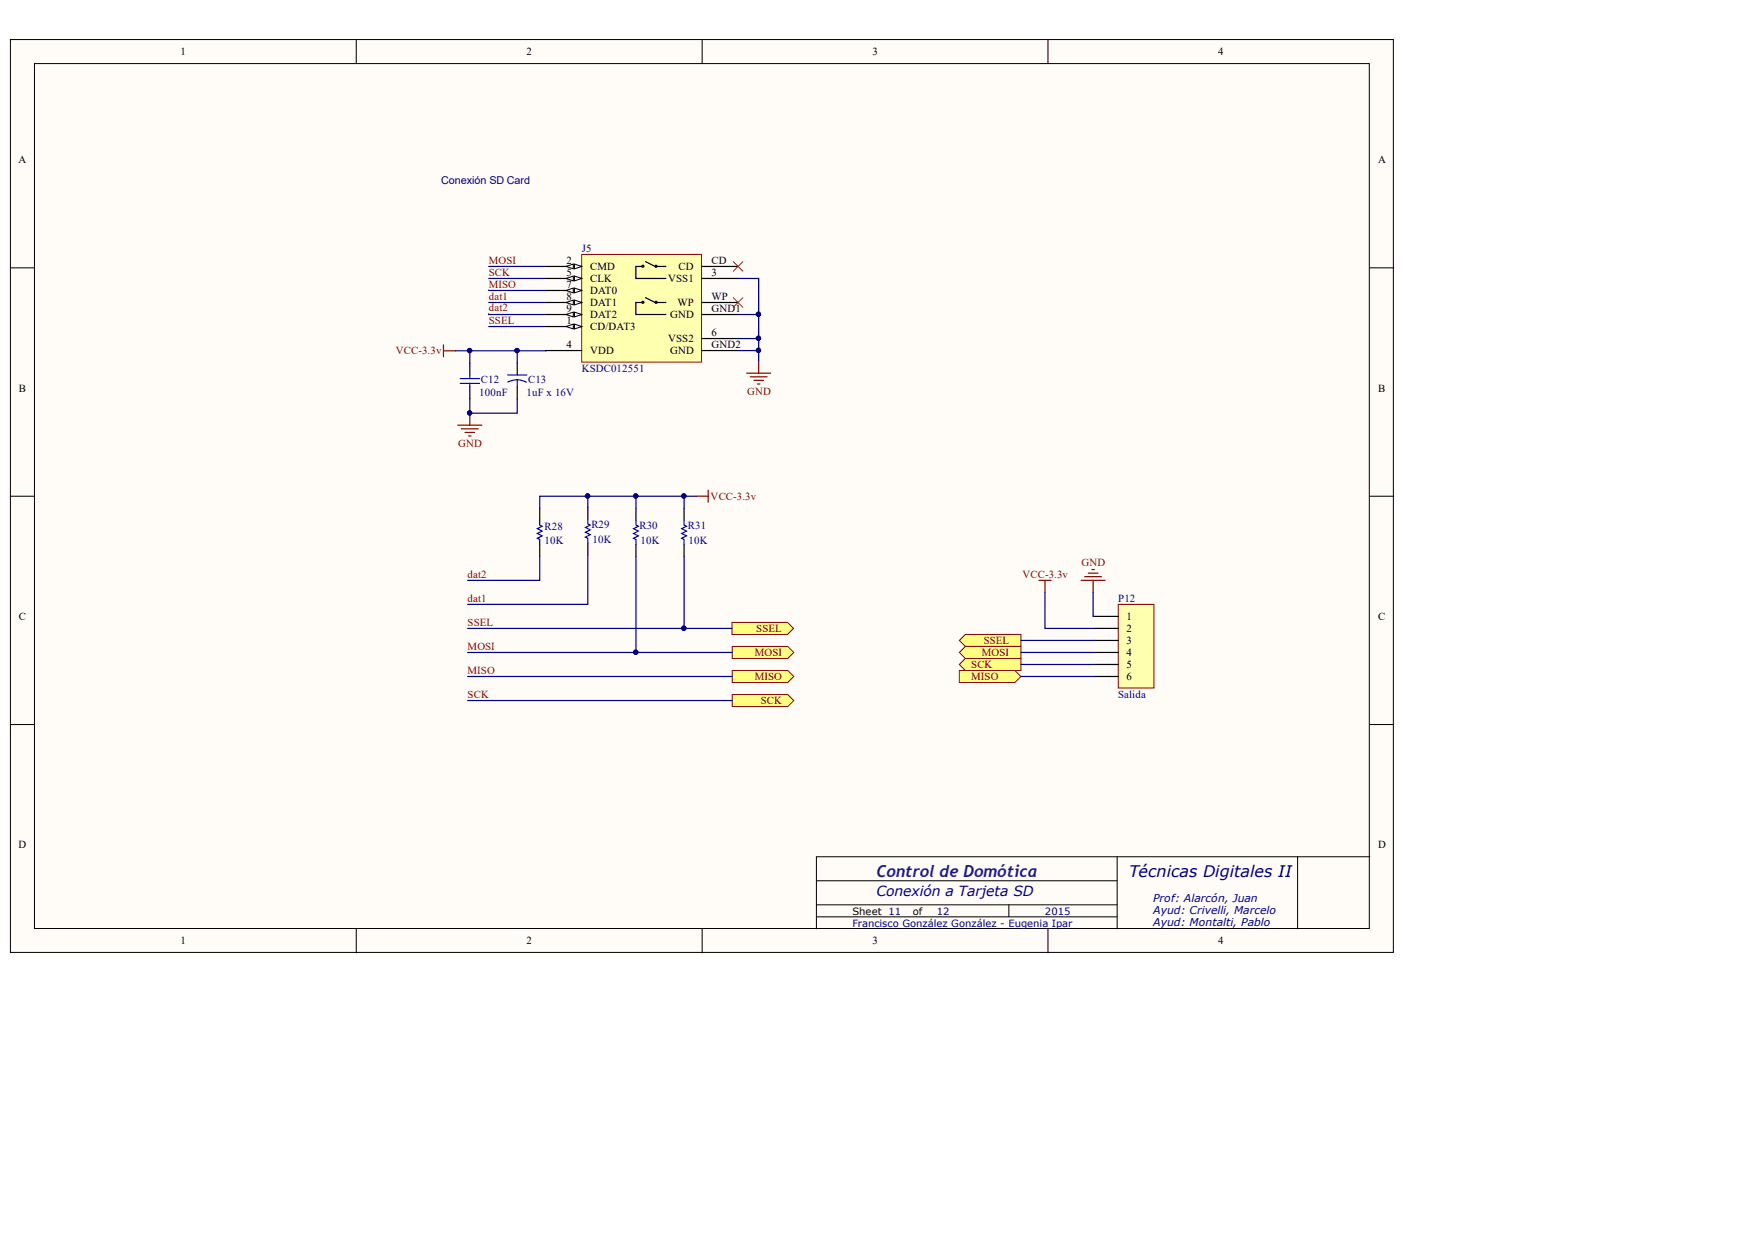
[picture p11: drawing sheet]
<svg xmlns="http://www.w3.org/2000/svg" width="371mm" height="262mm" viewBox="0 0 371 262" stroke-linecap="round" stroke-linejoin="round" font-family="sans-serif">
<g fill="#fffcf8" stroke="#000" stroke-width=".21">
<path d="M2.2 8.4h291.9v192.7h-291.9z"/>
<path d="M7.3 13.4h281.8v182.7h-281.8z"/>
</g>
<g fill="none" stroke="#000" stroke-width=".21">
<path d="M75.2 8.4v5M148.2 8.4v5M221.2 8.4v5M2.2 56.6h5.1M289.2 56.6h5M2.2 104.8h5.1M289.2 104.8h5M2.2 153h5.1M289.2 153h5M75.2 196.1v5.1M148.2 196.1v5.1M172.3 186h63.5"/>
<path d="M172.3 193.6h63.5M172.3 191.1h63.5M213 191.1v2.5M221.2 196.1v5.1M235.8 180.9v15.2M273.9 180.9h-101.6v15.2M289.2 180.9h-15.3v15.2"/>
</g>
<path d="M122.8 53.7h25.3v22.8h-25.3z" fill="#ffffb0" stroke="#800000" stroke-width=".21"/>
<path d="M115.2 58.8h7.6" fill="none" stroke="#000" stroke-width=".25"/>
<g fill="#fffcf8" stroke="#000" stroke-width=".21">
<path d="M121.3 58.3l1.5 .5-1.5 .5z"/>
<path d="M119.5 58.8l1.5-.5v1z"/>
</g>
<path d="M115.2 56.3h7.6" fill="none" stroke="#000" stroke-width=".25"/>
<g fill="#fffcf8" stroke="#000" stroke-width=".21">
<path d="M121.3 55.8l1.5 .5-1.5 .5z"/>
<path d="M119.5 56.3l1.5-.5v1z"/>
</g>
<path d="M115.2 66.4h7.6" fill="none" stroke="#000" stroke-width=".25"/>
<g fill="#fffcf8" stroke="#000" stroke-width=".21">
<path d="M121.3 65.9l1.5 .5-1.5 .5z"/>
<path d="M119.5 66.4l1.5-.5v1z"/>
</g>
<path d="M148.2 58.8h7.6M115.2 74h7.6M115.2 63.9h7.6" fill="none" stroke="#000" stroke-width=".25"/>
<g fill="#fffcf8" stroke="#000" stroke-width=".21">
<path d="M121.3 63.4l1.5 .5-1.5 .5z"/>
<path d="M119.5 63.9l1.5-.5v1z"/>
</g>
<path d="M115.2 61.3h7.6" fill="none" stroke="#000" stroke-width=".25"/>
<g fill="#fffcf8" stroke="#000" stroke-width=".21">
<path d="M121.3 60.8l1.5 .5-1.5 .5z"/>
<path d="M119.5 61.3l1.5-.5v1z"/>
</g>
<path d="M115.2 68.9h7.6" fill="none" stroke="#000" stroke-width=".25"/>
<g fill="#fffcf8" stroke="#000" stroke-width=".21">
<path d="M121.3 68.4l1.5 .5-1.5 .6z"/>
<path d="M119.5 68.9l1.5-.5v1.1z"/>
</g>
<g fill="none" stroke="#000" stroke-width=".25">
<path d="M135.5 56.3h-1.3v2.5h6.4M136.3 55.2l2 1.1M138.8 56.3h1.8M148.2 56.3h7.6M99.2 76.6v2.6M109.2 76.6v2.6M135.5 63.9h-1.3v2.5h6.4M136.3 62.9l2 1M138.8 63.9h1.8M148.2 71.5h7.6M148.2 66.4h7.6M148.2 74h7.6"/>
<path d="M148.2 63.9h7.6M99.2 81.7v2.6M109.2 81.7v2.6M113.9 107.3v2.6M113.9 114.9v2.6M124.1 107.1v2.5M124.1 114.7v2.5M134.3 107.3v2.6M134.3 114.9v2.6M144.4 107.3v2.6M144.4 114.9v2.6"/>
<circle cx="135.7" cy="56.2" r=".21"/>
<circle cx="138.5" cy="56.2" r=".21"/>
<circle cx="135.7" cy="63.8" r=".21"/>
<circle cx="138.5" cy="63.8" r=".21"/>
</g>
<path d="M103.2 56.3h12M103.2 58.8h12M155.8 58.8h4.4v7.6h-4.4M103.2 61.3h12M103.2 66.3v.1h12M103.2 68.9h12M103.2 63.9h12M155.8 74h4.4v2.3M160.2 66.4v5.1h-4.4M160.2 71.5v2.5M99.2 84.3v2.9h10v-2.9M113.9 117.5v5h-15.2" fill="none" stroke="#000080" stroke-width=".25"/>
<g fill="none" stroke="#800000" stroke-width=".25">
<path d="M93.6 72.8v2.5M93.6 74.1h2.6M157.6 78.8h5.1M158.4 79.6h3.5M160.2 76.3v2.5M96.6 89.8h5.1M97.4 90.5h3.6M98.2 91.3h2M98.9 92.1h.5M99.2 87.2v2.6M159.1 80.3h2.1M159.9 81.1h.5"/>
<path d="M147 104.8h2.5M149.5 103.5v2.5"/>
</g>
<g fill="#000080" stroke="#000080" stroke-width=".21">
<circle cx="160.1" cy="71.4" r=".46"/>
<circle cx="99.1" cy="87.2" r=".46"/>
<circle cx="160.1" cy="66.4" r=".46"/>
<circle cx="160.1" cy="74" r=".46"/>
</g>
<path d="M97.2 79.9h4M99.2 79.2v.7M107.2 79.2h4M97.2 81h4M99.2 81v.7M109.2 80.2l1.2 .2 .7 .3M109.2 80.2l-1.2 .2-.8 .3M109.2 80.2v1.5M113.9 109.9v1l.5 .2-1 .5 1 .5-1 .5 1 .6-1 .5 .5 .2v1M124.1 109.6v1l.5 .3-1 .5 1 .5-1 .5 1 .5-1 .5 .5 .3v1M134.3 109.9v1l.5 .2-1.1 .5 1.1 .5-1.1 .5 1.1 .6-1.1 .5 .6 .2v1M144.4 109.9v1l.5 .2-1 .5 1 .5-1 .5 1 .6-1 .5 .5 .2v1" fill="none" stroke="#00f" stroke-width=".25"/>
<path d="M154.8 55.2l2 2.1M156.8 55.2l-2 2.1M154.8 62.9l2 2M156.8 62.9l-2 2" fill="none" stroke="#f00" stroke-width=".21"/>
<g fill="#ffff80" stroke="#800000" stroke-width=".21">
<path d="M154.5 131.4h11.8l1.2 1.3-1.2 1.3h-11.8z" fill-rule="evenodd"/>
<path d="M154.6 136.5h11.7l1.3 1.3-1.3 1.2h-11.7z" fill-rule="evenodd"/>
<path d="M154.6 141.6h11.7l1.3 1.2-1.3 1.3h-11.7z" fill-rule="evenodd"/>
<path d="M154.6 146.7h11.7l1.3 1.2-1.3 1.3h-11.7z" fill-rule="evenodd"/>
</g>
<path d="M236.1 127.6h7.5v17.7h-7.5z" fill="#ffffb0" stroke="#800000" stroke-width=".21"/>
<path d="M231 130.2h5.1M231 132.7h5.1M231 135.2h5.1M231 137.8h5.1M231 140.3h5.1M231 142.8h5.1" fill="none" stroke="#000" stroke-width=".25"/>
<g fill="#ffff80" stroke="#800000" stroke-width=".21">
<path d="M202.5 135.2l1.3-1.2h11.7v2.5h-11.7z" fill-rule="evenodd"/>
<path d="M202.5 137.8l1.3-1.3h11.7v2.5h-11.7z" fill-rule="evenodd"/>
<path d="M202.5 141.6h11.8l1.2 1.2-1.2 1.3h-11.8z" fill-rule="evenodd"/>
<path d="M202.5 140.3l1.3-1.3h11.7v2.6h-11.7z" fill-rule="evenodd"/>
</g>
<path d="M219.3 122.5h2.6M220.6 122.5v2.6M228.2 122.5h5.1M229 121.8h3.5M229.7 121h2.1M230.5 120.3h.5M230.8 122.5v2.6" fill="none" stroke="#800000" stroke-width=".25"/>
<g fill="none" stroke="#000080" stroke-width=".25">
<path d="M96.2 74.1h13v2.5M99.2 74.1v2.5M115.2 74l-6 .1M124.1 104.8h10.2v2.5M124.1 107.1v-2.3h-10.2v2.5M124.1 117.2v10.4h-25.4M134.3 104.8h10.1M134.3 117.5v20.3M144.4 117.5v15.2h10.1M147 104.8h-2.6v2.5M98.7 137.8h55.9M98.7 132.7h45.7"/>
<path d="M215.5 135.2h15.5M215.5 137.8h15.5M220.6 125.1v7.6h10.4M230.8 125.1v5.1h.2M98.7 142.8h55.9M98.7 147.9h55.9M215.5 142.8h15.5M215.5 140.3h15.5"/>
</g>
<g fill="#000080" stroke="#000080" stroke-width=".21">
<circle cx="109.1" cy="74" r=".46"/>
<circle cx="99.1" cy="74" r=".46"/>
<circle cx="144.4" cy="104.7" r=".46"/>
<circle cx="134.2" cy="104.7" r=".46"/>
<circle cx="124" cy="104.7" r=".46"/>
<circle cx="144.4" cy="132.7" r=".46"/>
<circle cx="134.2" cy="137.7" r=".46"/>
</g>
<text font-size="3.5" fill="#33008e" x="185" y="185.2">Control de Domótica</text>
<text font-size="3.4" fill="#000080" x="238.3" y="185.2">Técnicas Digitales II</text>
<text font-size="3" fill="#000080" x="185" y="189.2">Conexión a Tarjeta SD</text>
<g font-size="2.3">
<text x="38.1" y="11.7">1</text>
<text x="111.1" y="11.7">2</text>
<text x="184.2" y="11.7">3</text>
<text x="257.2" y="11.7">4</text>
<text x="3.9" y="34.5">A</text>
<text x="290.9" y="34.5">A</text>
<text x="119.6" y="58.3">5</text>
<text x="119.6" y="55.8">2</text>
<text x="124.6" y="59.6">CLK</text>
<text x="124.6" y="57">CMD</text>
<text x="141.1" y="59.6">VSS1</text>
<text x="143.3" y="57">CD</text>
<text x="150.2" y="58.3">3</text>
<text x="150.2" y="55.8">CD</text>
<text x="119.6" y="65.9">9</text>
<text x="119.6" y="63.4">8</text>
<text x="119.6" y="60.8">7</text>
<text x="124.6" y="64.6">DAT1</text>
<text x="124.6" y="62.1">DAT0</text>
<text x="143" y="64.6">WP</text>
<text x="150.2" y="65.9">GND1</text>
<text x="150.2" y="63.4">WP</text>
<text x="119.6" y="68.4">1</text>
<text x="124.6" y="67.2">DAT2</text>
<text x="124.6" y="69.7">CD/DAT3</text>
<text x="141.5" y="67.2">GND</text>
<text x="150.2" y="71">6</text>
<text x="119.6" y="73.5">4</text>
<text x="124.6" y="74.8">VDD</text>
<text x="141.1" y="72.2">VSS2</text>
<text x="141.5" y="74.8">GND</text>
<text x="150.2" y="73.5">GND2</text>
<text x="4" y="82.7">B</text>
<text x="290.9" y="82.7">B</text>
<text x="4" y="130.9">C</text>
<text x="237.8" y="130.9">1</text>
<text x="290.9" y="130.9">C</text>
<text x="237.8" y="133.5">2</text>
<text x="237.8" y="136">3</text>
<text x="237.8" y="138.5">4</text>
<text x="237.8" y="141.1">5</text>
<text x="237.8" y="143.6">6</text>
<text x="3.9" y="179.2">D</text>
<text x="290.9" y="179.2">D</text>
<text x="38.1" y="199.4">1</text>
<text x="111.1" y="199.4">2</text>
<text x="184.2" y="199.4">3</text>
<text x="257.2" y="199.4">4</text>
</g>
<g font-size="2.3" fill="#000080">
<text x="93.1" y="38.9">Conexión SD Card</text>
<text x="122.8" y="53.2">J5</text>
<text x="101.2" y="83.7">100nF</text>
<text x="101.5" y="80.9">C12</text>
<text x="111.1" y="83.7">1uF x 16V</text>
<text x="111.5" y="80.9">C13</text>
<text x="122.8" y="78.6">KSDC012551</text>
<text x="114.9" y="111.8">R28</text>
<text x="124.8" y="111.4">R29</text>
<text x="135" y="111.7">R30</text>
<text x="145.2" y="111.7">R31</text>
<text x="114.9" y="115">10K</text>
<text x="125.1" y="114.7">10K</text>
<text x="135.2" y="114.8">10K</text>
<text x="145.4" y="114.8">10K</text>
<text x="236.1" y="127.1">P12</text>
<text x="236.1" y="147.4">Salida</text>
<text x="243.4" y="190.6">Prof: Alarcón, Juan</text>
<text x="243.4" y="193.1">Ayud: Crivelli, Marcelo</text>
<text x="243.4" y="195.6">Ayud: Montalti, Pablo</text>
</g>
<g font-size="2.3" fill="#800000">
<text x="103.2" y="55.8">MOSI</text>
<text x="103.2" y="58.3">SCK</text>
<text x="103.2" y="60.7">MISO</text>
<text x="103.2" y="63.4">dat1</text>
<text x="103.2" y="65.7">dat2</text>
<text x="103.2" y="68.4">SSEL</text>
<text x="83.6" y="74.8">VCC-3.3v</text>
<text x="157.7" y="83.4">GND</text>
<text x="96.7" y="94.4">GND</text>
<text x="150" y="105.6">VCC-3.3v</text>
<text x="228.3" y="119.5">GND</text>
<text x="98.7" y="122.1">dat2</text>
<text x="215.9" y="122.1">VCC-3.3v</text>
<text x="98.7" y="127.1">dat1</text>
<text x="98.7" y="132.2">SSEL</text>
<text x="98.7" y="137.3">MOSI</text>
<text x="159.7" y="133.5">SSEL</text>
<text x="207.7" y="136">SSEL</text>
<text x="98.7" y="142.3">MISO</text>
<text x="159.3" y="138.5">MOSI</text>
<text x="159.3" y="143.6">MISO</text>
<text x="205" y="143.6">MISO</text>
<text x="205" y="141.1">SCK</text>
<text x="207.2" y="138.5">MOSI</text>
<text x="98.7" y="147.4">SCK</text>
<text x="160.6" y="148.7">SCK</text>
</g>
<g font-size="2.1">
<text x="179.9" y="193.2">Sheet 11</text>
<text x="192.7" y="193.2">of</text>
</g>
<g font-size="2.1" fill="#000080">
<text x="179.9" y="195.7">Francisco González González - Eugenia Ipar</text>
<text x="197.8" y="193.2">12</text>
<text x="220.6" y="193.2">2015</text>
</g>
</svg>
